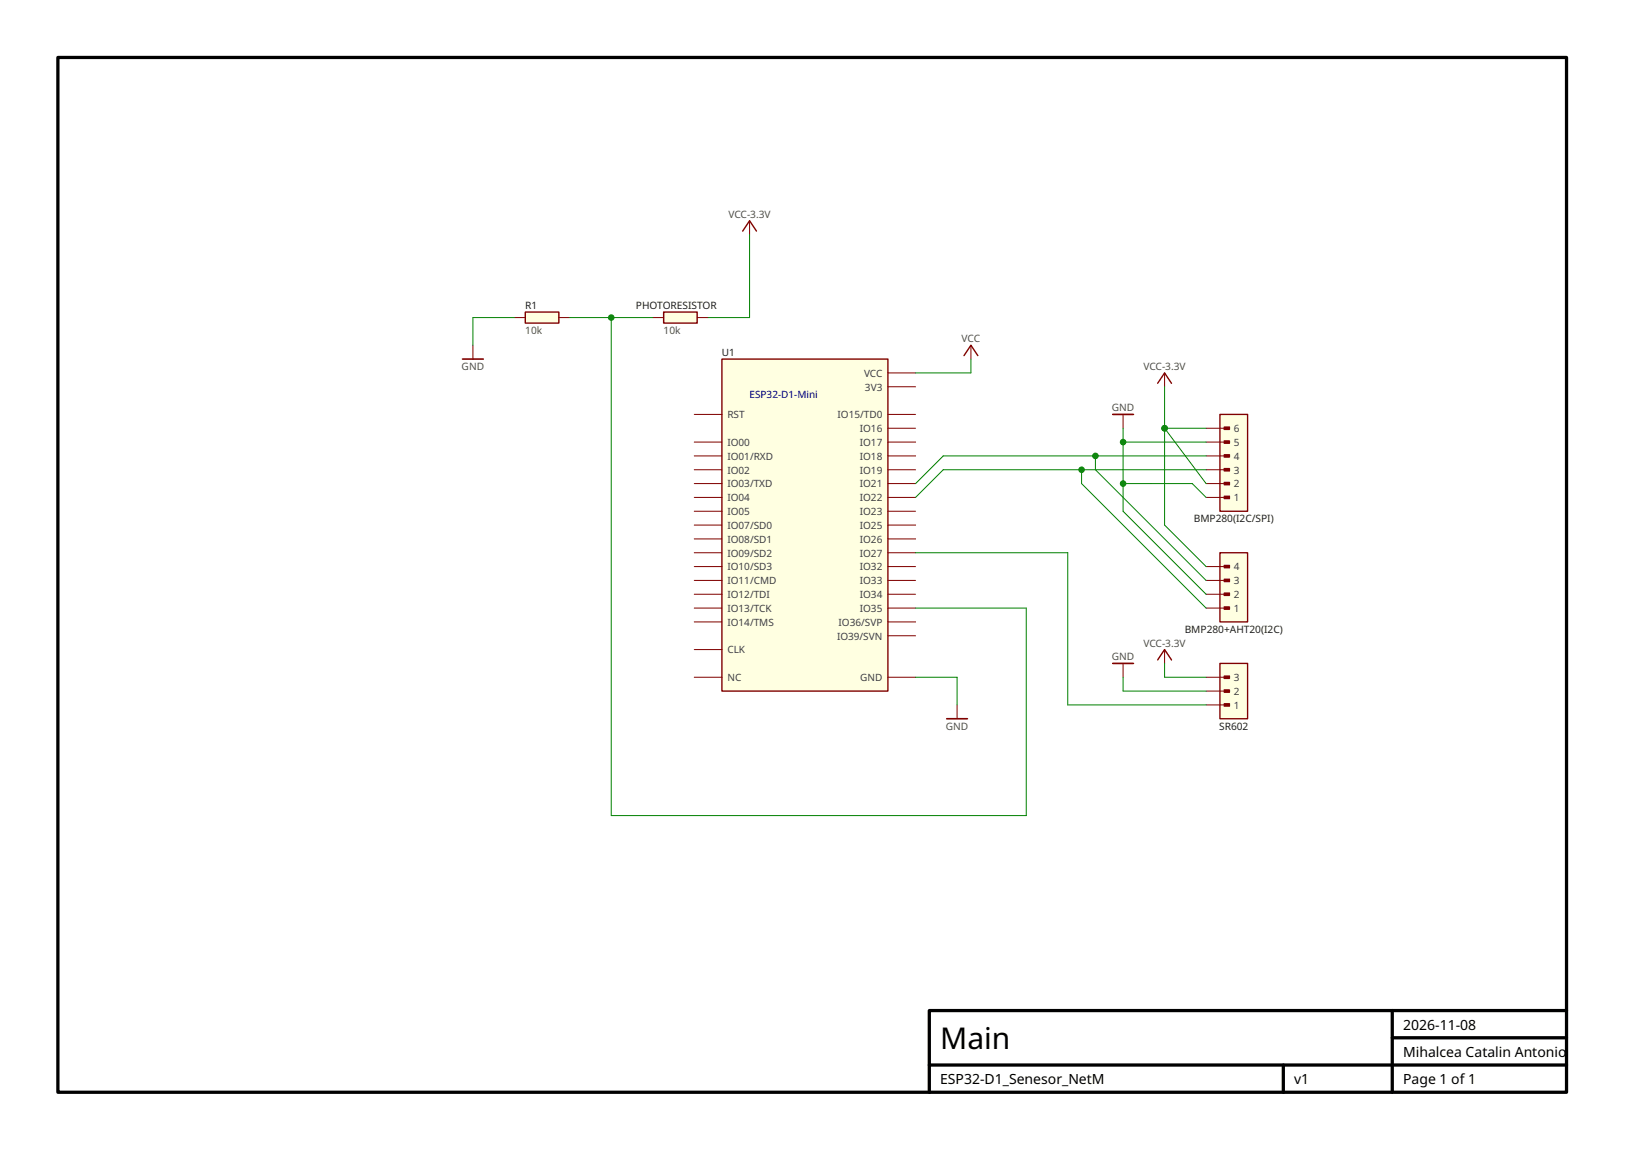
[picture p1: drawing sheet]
<svg xmlns="http://www.w3.org/2000/svg" width="297mm" height="210mm" viewBox="0 0 297 210" stroke-linecap="round" stroke-linejoin="round" font-family="sans-serif">
<path d="M203.3 121.2h3.8" fill="none" stroke="#800000" stroke-width=".3"/>
<path d="M205.2 121.2v2.5" fill="none" stroke="#800000" stroke-width=".18"/>
<path d="M131.9 65.6h30.3v60.6h-30.3z" fill-rule="evenodd" fill="#ffffe1" stroke="#800000" stroke-width=".25"/>
<g fill="none" stroke="#800000" stroke-width=".18">
<path d="M126.8 75.7h5.1M162.2 75.7h5.1M162.2 68.1h5.1M162.2 70.7h5.1M162.2 78.2h5.1M177.4 63.1v2.5M205.2 75.7v2.5M212.7 68.1v2.6M126.8 88.3h5.1M126.8 98.5h5.1M126.8 95.9h5.1M126.8 90.9h5.1"/>
<path d="M126.8 80.8h5.1M126.8 93.4h5.1M126.8 85.8h5.1M126.8 83.3h5.1M162.2 88.3h5.1M162.2 98.5h5.1M162.2 95.9h5.1M162.2 90.9h5.1M162.2 80.8h5.1M162.2 93.4h5.1M162.2 85.8h5.1M162.2 83.3h5.1"/>
<path d="M126.8 103.5h5.1M126.8 106h5.1M126.8 111.1h5.1M126.8 113.6h5.1M126.8 108.6h5.1M126.8 118.7h5.1M126.8 101h5.1M162.2 103.5h5.1M162.2 106h5.1M162.2 111.1h5.1M162.2 113.6h5.1M162.2 116.1h5.1"/>
<path d="M162.2 108.6h5.1M162.2 101h5.1M212.7 118.7v2.5M126.8 123.7h5.1M162.2 123.7h5.1M174.8 128.8v2.5"/>
</g>
<path d="M176.1 65l1.3-1.9 1.2 1.9M211.5 70l1.2-1.9 1.3 1.9M211.5 120.6l1.2-1.9 1.3 1.9" fill="none" stroke="#800000" stroke-width=".25"/>
<path d="M203.3 75.7h3.8M172.9 131.3h3.8" fill="none" stroke="#800000" stroke-width=".3"/>
<path d="M222.9 121.2h5v10.1h-5z" fill-rule="evenodd" fill="#ffffe1" stroke="#800000" stroke-width=".25"/>
<g fill="#800000" stroke="#800000" stroke-width=".25">
<path d="M223.6 128.6h1v.4h-1z" fill-rule="evenodd"/>
<path d="M223.6 126h1v.5h-1z" fill-rule="evenodd"/>
<path d="M223.6 123.5h1v.4h-1z" fill-rule="evenodd"/>
</g>
<path d="M136.9 40.3v2.6M220.3 126.2h3.8M220.3 123.7h3.8M220.3 128.8h3.8" fill="none" stroke="#800000" stroke-width=".18"/>
<path d="M10.6 10.5h275.6v189h-275.6zM169.8 194.6h116.4M234.4 194.6v4.9M254.3 184.6v14.9M254.3 189.6h31.9M286.2 184.6h-116.4v14.9" fill="none" stroke="#000" stroke-width=".6"/>
<path d="M135.7 42.2l1.2-1.9 1.3 1.9" fill="none" stroke="#800000" stroke-width=".25"/>
<path d="M222.9 101h5v12.6h-5z" fill-rule="evenodd" fill="#ffffe1" stroke="#800000" stroke-width=".25"/>
<g fill="#800000" stroke="#800000" stroke-width=".25">
<path d="M223.6 110.9h1v.4h-1z" fill-rule="evenodd"/>
<path d="M223.6 108.3h1v.5h-1z" fill-rule="evenodd"/>
<path d="M223.6 105.8h1v.4h-1z" fill-rule="evenodd"/>
<path d="M223.6 103.3h1v.4h-1z" fill-rule="evenodd"/>
</g>
<path d="M220.3 111.1h3.8M220.3 108.6h3.8M220.3 103.5h3.8M220.3 106h3.8" fill="none" stroke="#800000" stroke-width=".18"/>
<path d="M121.2 57h6.2v2h-6.2z" fill-rule="evenodd" fill="#ffffe1" stroke="#800000" stroke-width=".25"/>
<path d="M119.2 58h2M127.4 58h2" fill="none" stroke="#800000" stroke-width=".18"/>
<path d="M222.9 75.7h5v17.7h-5z" fill-rule="evenodd" fill="#ffffe1" stroke="#800000" stroke-width=".25"/>
<g fill="#800000" stroke="#800000" stroke-width=".25">
<path d="M223.6 90.7h1v.4h-1z" fill-rule="evenodd"/>
<path d="M223.6 88.1h1v.5h-1z" fill-rule="evenodd"/>
<path d="M223.6 85.6h1v.4h-1z" fill-rule="evenodd"/>
<path d="M223.6 83.1h1v.4h-1z" fill-rule="evenodd"/>
<path d="M223.6 80.5h1v.5h-1z" fill-rule="evenodd"/>
<path d="M223.6 78h1v.4h-1z" fill-rule="evenodd"/>
</g>
<path d="M220.3 78.2h3.8M220.3 80.8h3.8M220.3 90.9h3.8M220.3 85.8h3.8M220.3 83.3h3.8M220.3 88.3h3.8" fill="none" stroke="#800000" stroke-width=".18"/>
<path d="M96 57h6.1v2h-6.1z" fill-rule="evenodd" fill="#ffffe1" stroke="#800000" stroke-width=".25"/>
<path d="M94 58h2M102.1 58h2M86.4 63.1v2.5" fill="none" stroke="#800000" stroke-width=".18"/>
<path d="M84.5 65.6h3.8" fill="none" stroke="#800000" stroke-width=".3"/>
<g fill="none" stroke="#008000" stroke-width=".18">
<path d="M94 58h-7.6v5.1M104.1 58h15.1M111.7 58v91h75.8v-37.9h-20.2M136.9 42.9v15.1h-7.5M177.4 65.6v2.5h-10.1M205.2 78.2v15.2l15.1 15.2M212.7 70.7v25.2l7.6 7.6M220.3 78.2h-7.6l7.6 10.1M197.6 85.8v2.5l22.7 22.8M200.1 83.3v2.5l20.2 20.2M205.2 88.3h12.6l2.5 2.6M205.2 80.8h15.1"/>
<path d="M220.3 83.3h-48l-5 5M220.3 85.8h-48l-5 5.1M167.3 101h27.8v27.8h25.2M167.3 123.7h7.5v5.1M205.2 123.7v2.5h15.1M212.7 121.2v2.5h7.6"/>
</g>
<g fill="#008000">
<circle cx="200.1" cy="83.3" r=".6"/>
<circle cx="111.7" cy="58" r=".6"/>
<circle cx="197.6" cy="85.8" r=".6"/>
<circle cx="205.2" cy="88.3" r=".6"/>
<circle cx="205.2" cy="80.8" r=".6"/>
<circle cx="212.7" cy="78.2" r=".6"/>
</g>
<text font-size="5.5" x="171.8" y="191.7">Main</text>
<g font-size="2.6">
<text x="256.3" y="188.1">2026-11-08</text>
<text x="256.3" y="193.1">Mihalcea Catalin Antonio</text>
<text x="171.8" y="198">ESP32-D1_Senesor_NetM</text>
<text x="236.4" y="198">v1</text>
<text x="256.3" y="198">Page 1 of 1</text>
</g>
<g font-size="1.9" fill="#505050">
<text x="133.1" y="39.8">VCC-3.3V</text>
<text x="96" y="61">10k</text>
<text x="121.2" y="61">10k</text>
<text x="175.7" y="62.5">VCC</text>
<text x="84.3" y="67.6">GND</text>
<text x="208.9" y="67.6">VCC-3.3V</text>
<text x="203.1" y="75.2">GND</text>
<text x="208.9" y="118.1">VCC-3.3V</text>
<text x="203.1" y="120.7">GND</text>
<text x="172.8" y="133.3">GND</text>
</g>
<g font-size="1.9" fill="#202020">
<text x="96" y="56.5">R1</text>
<text x="116.2" y="56.5">PHOTORESISTOR</text>
<text x="218.1" y="95.4">BMP280(I2C/SPI)</text>
<text x="216.4" y="115.6">BMP280+AHT20(I2C)</text>
<text x="222.7" y="133.3">SR602</text>
</g>
<text font-size="1.8" fill="#202020" x="131.9" y="65">U1</text>
<g font-size="1.8" fill="#404040">
<text x="157.8" y="68.8">VCC</text>
<text x="158" y="71.4">3V3</text>
<text x="132.9" y="76.4">RST</text>
<text x="153" y="76.4">IO15/TD0</text>
<text x="132.9" y="81.5">IO00</text>
<text x="132.9" y="84">IO01/RXD</text>
<text x="157.1" y="84">IO18</text>
<text x="157.1" y="81.5">IO17</text>
<text x="157.1" y="78.9">IO16</text>
<text x="225.4" y="81.5">5</text>
<text x="225.4" y="78.9">6</text>
<text x="225.4" y="84">4</text>
<text x="132.9" y="89.1">IO03/TXD</text>
<text x="132.9" y="86.5">IO02</text>
<text x="157.1" y="89.1">IO21</text>
<text x="157.1" y="86.5">IO19</text>
<text x="225.4" y="86.5">3</text>
<text x="225.4" y="89.1">2</text>
<text x="132.9" y="94.1">IO05</text>
<text x="132.9" y="91.6">IO04</text>
<text x="157.1" y="91.6">IO22</text>
<text x="157.1" y="94.1">IO23</text>
<text x="225.4" y="91.6">1</text>
<text x="132.9" y="99.2">IO08/SD1</text>
<text x="132.9" y="96.6">IO07/SD0</text>
<text x="132.9" y="101.7">IO09/SD2</text>
<text x="157.1" y="99.2">IO26</text>
<text x="157.1" y="96.6">IO25</text>
<text x="157.1" y="101.7">IO27</text>
<text x="132.9" y="104.2">IO10/SD3</text>
<text x="132.9" y="106.7">IO11/CMD</text>
<text x="157.1" y="106.7">IO33</text>
<text x="157.1" y="104.2">IO32</text>
<text x="225.4" y="104.2">4</text>
<text x="225.4" y="106.7">3</text>
<text x="132.9" y="111.8">IO13/TCK</text>
<text x="132.9" y="109.3">IO12/TDI</text>
<text x="157.1" y="111.8">IO35</text>
<text x="157.1" y="109.3">IO34</text>
<text x="225.4" y="111.8">1</text>
<text x="225.4" y="109.3">2</text>
<text x="132.9" y="114.3">IO14/TMS</text>
<text x="132.9" y="119.4">CLK</text>
<text x="152.9" y="116.9">IO39/SVN</text>
<text x="153.2" y="114.3">IO36/SVP</text>
<text x="132.9" y="124.4">NC</text>
<text x="157.1" y="124.4">GND</text>
<text x="225.4" y="124.4">3</text>
<text x="225.4" y="127">2</text>
<text x="225.4" y="129.5">1</text>
</g>
<text font-size="1.8" fill="#000080" x="136.9" y="72.6">ESP32-D1-Mini</text>
</svg>
